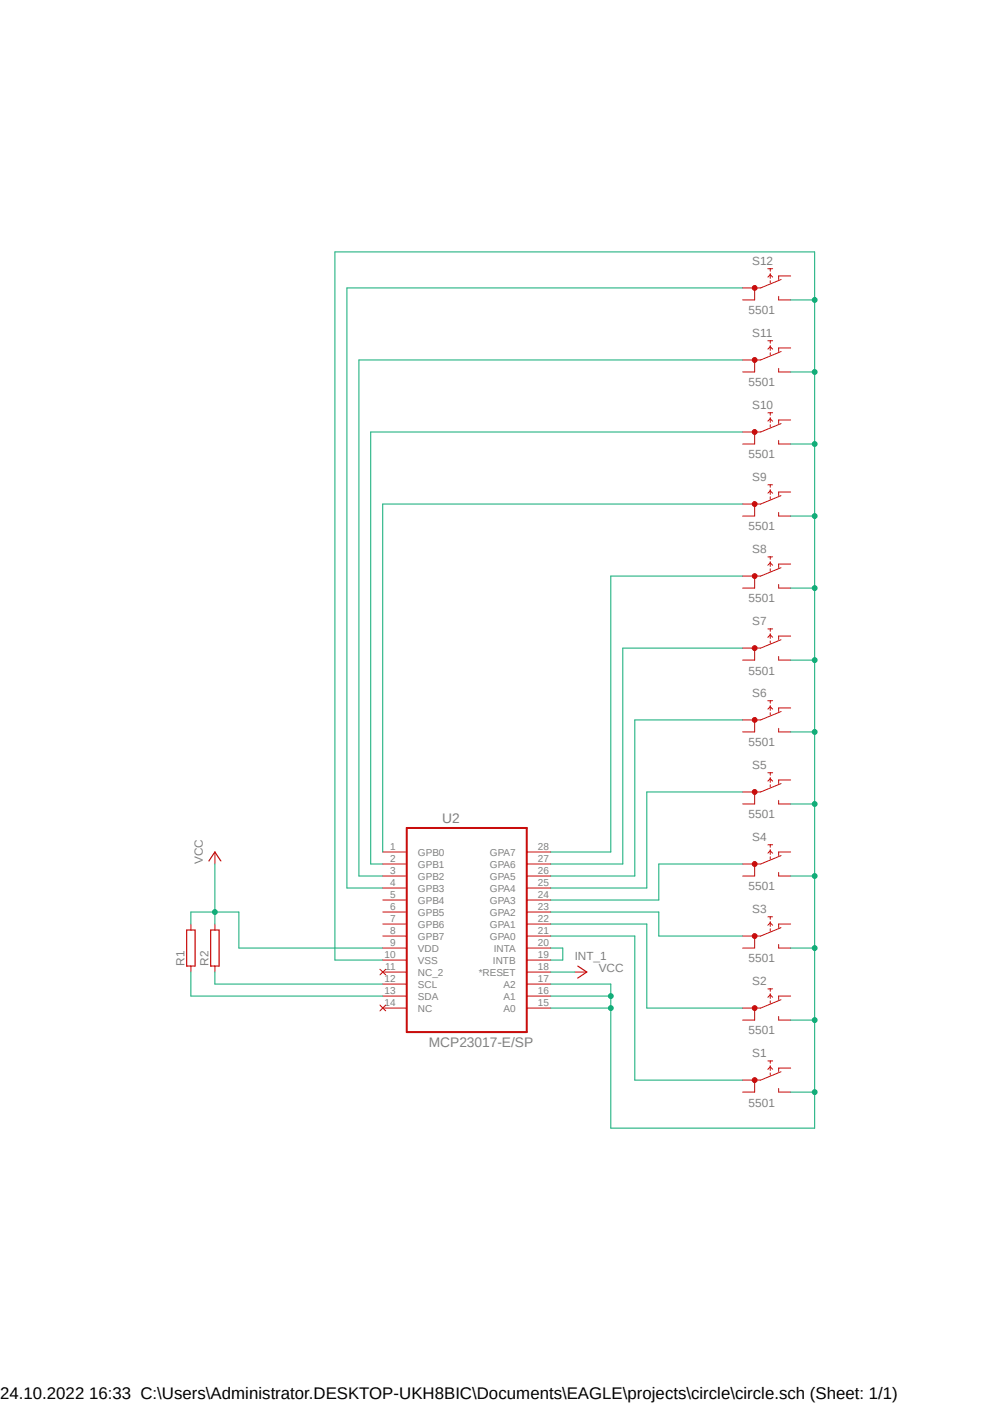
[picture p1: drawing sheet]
<svg xmlns="http://www.w3.org/2000/svg" width="210mm" height="297mm" viewBox="0 0 210 297" stroke-linecap="round" stroke-linejoin="round" font-family="sans-serif">
<path d="M36.4 53.2l137 185.6M173.4 53.2l-137 185.6" fill="none" stroke="#fff" stroke-width=".21"/>
<g fill="none" stroke="#c90d0c" stroke-width=".21">
<path d="M81 180.3h5.1M81 182.8h5.1M81 185.3h5.1M81 187.9h5.1M81 190.4h5.1M81 193h5.1M81 195.5h5.1M81 198h5.1M111.5 180.3h5M111.5 182.8h5M111.5 185.3h5M111.5 187.9h5"/>
<path d="M111.5 190.4h5M111.5 193h5M111.5 195.5h5M111.5 198h5M80.4 205.1l1.2 1.1M80.4 212.6l1.2 1.3M81 200.6h5.1M81 203.1h5.1M81 205.7h5.1M81 208.2h5.1M81 210.7h5.1M81 213.3h5.1"/>
<path d="M81.6 205.1l-1.2 1.1M81.6 212.6l-1.2 1.3M111.5 200.6h5M111.5 203.1h5M111.5 205.7h5M111.5 208.2h5M111.5 210.7h5M111.5 213.3h5M162.5 224.5h1M162.5 226.2l.5-.5 .5 .5M163 224.5v.5M163 225.5v1"/>
<path d="M163 227v.5M164.8 226v.7M164.8 230.3v.8M165.3 226.7l-4.3 1.8h-1.3v2.6"/>
</g>
<path d="M86.1 175.2h25.4v43.2h-25.4z" fill="none" stroke="#c90d0c" stroke-width=".42"/>
<circle cx="159.7" cy="228.5" r=".51" fill="#c90d0c"/>
<g fill="none" stroke="#c90d0c" stroke-width=".21">
<path d="M162.5 209.2h1M162.5 211l.5-.5 .5 .5M163 209.2v.5M163 210.2v1M163 211.8v.5M164.8 210.7v.8M164.8 215.1v.7M165.3 211.5l-4.3 1.8h-1.3v2.5M157.1 228.5h2.6M157.1 231.1h2.6M164.8 231.1h2.5M164.8 226h2.5"/>
<circle cx="159.7" cy="228.5" r=".51"/>
</g>
<circle cx="159.7" cy="213.3" r=".51" fill="#c90d0c"/>
<g fill="none" stroke="#c90d0c" stroke-width=".21">
<path d="M162.5 194h1M162.5 195.7l.5-.5 .5 .5M163 194v.5M163 195v1M163 196.5v.5M164.8 195.5v.8M164.8 199.8v.8M165.3 196.3l-4.3 1.7h-1.3v2.6M157.1 213.3h2.6M157.1 215.8h2.6M164.8 215.8h2.5M164.8 210.7h2.5"/>
<circle cx="159.7" cy="213.3" r=".51"/>
</g>
<circle cx="159.7" cy="198" r=".51" fill="#c90d0c"/>
<g fill="none" stroke="#c90d0c" stroke-width=".21">
<path d="M162.5 178.7h1M163 178.7v.5M163 179.7v1.1M157.1 198h2.6M162.5 180.5l.5-.5 .5 .5M163 181.3v.5M164.8 195.5h2.5M164.8 180.3v.7M164.8 184.6v.7M165.3 181l-4.3 1.8h-1.3v2.5M157.1 200.6h2.6M164.8 200.6h2.5"/>
<circle cx="159.7" cy="198" r=".51"/>
</g>
<circle cx="159.7" cy="182.8" r=".51" fill="#c90d0c"/>
<g fill="none" stroke="#c90d0c" stroke-width=".21">
<path d="M162.5 163.5h1M162.5 165.3l.5-.5 .5 .5M163 163.5v.5M163 164.5v1M163 166v.5M164.8 165v.8M164.8 169.3v.8M165.3 165.8l-4.3 1.8h-1.3v2.5M157.1 182.8h2.6M157.1 185.3h2.6M164.8 185.3h2.5M164.8 180.3h2.5"/>
<circle cx="159.7" cy="182.8" r=".51"/>
</g>
<circle cx="159.7" cy="167.6" r=".51" fill="#c90d0c"/>
<g fill="none" stroke="#c90d0c" stroke-width=".21">
<path d="M162.5 148.3h1M162.5 150l.5-.5 .5 .5M163 148.3v.5M163 149.3v1M163 150.8v.5M164.8 149.8v.7M164.8 154.1v.8M165.3 150.5l-4.3 1.8h-1.3v2.6M157.1 167.6h2.6M157.1 170.1h2.6M164.8 170.1h2.5M164.8 165h2.5"/>
<circle cx="159.7" cy="167.6" r=".51"/>
</g>
<circle cx="159.7" cy="152.3" r=".51" fill="#c90d0c"/>
<g fill="none" stroke="#c90d0c" stroke-width=".21">
<path d="M162.5 133.1h1M162.5 134.8l.5-.5 .5 .5M163 133.1v.5M163 134.1v1M163 135.6v.5M164.8 134.6v.7M164.8 138.9v.8M165.3 135.3l-4.3 1.8h-1.3v2.6M157.1 152.3h2.6M157.1 154.9h2.6M164.8 154.9h2.5M164.8 149.8h2.5"/>
<circle cx="159.7" cy="152.3" r=".51"/>
</g>
<circle cx="159.7" cy="137.1" r=".51" fill="#c90d0c"/>
<g fill="none" stroke="#c90d0c" stroke-width=".21">
<path d="M162.5 117.8h1M162.5 119.6l.5-.5 .5 .5M163 117.8v.5M163 118.8v1M164.8 119.3v.8M157.1 137.1h2.6M157.1 139.7h2.6M163 120.4v.5M164.8 139.7h2.5M164.8 134.6h2.5M164.8 123.7v.7M165.3 120.1l-4.3 1.8h-1.3v2.5"/>
<circle cx="159.7" cy="137.1" r=".51"/>
</g>
<circle cx="159.7" cy="121.9" r=".51" fill="#c90d0c"/>
<g fill="none" stroke="#c90d0c" stroke-width=".21">
<path d="M162.5 102.6h1M162.5 104.4l.5-.6 .5 .6M163 102.6v.5M163 103.6v1M163 105.1v.5M164.8 119.3h2.5M164.8 104.1v.8M164.8 108.4v.8M165.3 104.9l-4.3 1.7h-1.3v2.6M157.1 121.9h2.6M157.1 124.4h2.6M164.8 124.4h2.5"/>
<circle cx="159.7" cy="121.9" r=".51"/>
</g>
<circle cx="159.7" cy="106.6" r=".51" fill="#c90d0c"/>
<g fill="none" stroke="#c90d0c" stroke-width=".21">
<path d="M162.5 87.3h1M162.5 89.1l.5-.5 .5 .5M163 87.3v.5M163 88.3v1.1M163 89.9v.5M164.8 88.9v.7M164.8 93.2v.7M165.3 89.6l-4.3 1.8h-1.3v2.5M157.1 106.6h2.6M157.1 109.2h2.6M164.8 109.2h2.5M164.8 104.1h2.5"/>
<circle cx="159.7" cy="106.6" r=".51"/>
</g>
<circle cx="159.7" cy="91.4" r=".51" fill="#c90d0c"/>
<g fill="none" stroke="#c90d0c" stroke-width=".21">
<path d="M162.5 72.1h1M162.5 73.9l.5-.5 .5 .5M163 72.1v.5M163 73.1v1M163 74.6v.5M164.8 73.6v.8M164.8 77.9v.8M165.3 74.4l-4.3 1.8h-1.3v2.5M157.1 91.4h2.6M157.1 93.9h2.6M164.8 93.9h2.5M164.8 88.9h2.5"/>
<circle cx="159.7" cy="91.4" r=".51"/>
</g>
<circle cx="159.7" cy="76.2" r=".51" fill="#c90d0c"/>
<g fill="none" stroke="#c90d0c" stroke-width=".21">
<path d="M162.5 56.9h1M162.5 58.6l.5-.5 .5 .5M163 56.9v.5M163 57.9v1M163 59.4v.5M164.8 58.4v.7M165.3 59.1l-4.3 1.8h-1.3v2.6M157.1 76.2h2.6M157.1 78.7h2.6M164.8 78.7h2.5M164.8 73.6h2.5M164.8 62.7v.8"/>
<circle cx="159.7" cy="76.2" r=".51"/>
</g>
<circle cx="159.7" cy="60.9" r=".51" fill="#c90d0c"/>
<g fill="none" stroke="#c90d0c" stroke-width=".21">
<path d="M164.8 58.4h2.5M157.1 60.9h2.6M157.1 63.5h2.6M164.8 63.5h2.5M40.4 195.5v1.3M45.5 180.3v2.5M45.5 195.5v1.3M40.4 204.4v1.3M45.5 204.4v1.3M121.6 205.7h2.6"/>
<circle cx="159.7" cy="60.9" r=".51"/>
</g>
<path d="M39.5 196.8h1.8v7.6h-1.8zM44.2 182.2l1.3-1.9 1.2 1.9M44.6 196.8h1.8v7.6h-1.8zM122.3 204.4l1.9 1.3-1.9 1.2" fill="none" stroke="#c90d0c" stroke-width=".25"/>
<g fill="none" stroke="#0dab76" stroke-width=".21">
<path d="M157.1 60.9h-83.7v127h7.6M157.1 76.2h-81.2v109.1h5.1M167.3 63.5h5.1v30.4M167.3 78.7h5.1M157.1 91.4h-78.7v91.4h2.6M157.1 106.6h-76.1v73.7M157.1 137.1h-25.3v45.7h-15.3M157.1 121.9h-27.9v58.4h-12.7M157.1 152.3h-22.8v33h-17.8M157.1 167.6h-20.2v20.3h-20.4M116.5 198h17.8v30.5h22.8M116.5 193h22.9v5h17.7"/>
<path d="M116.5 195.5h20.4v17.8h20.2M157.1 182.8h-17.7v7.6h-22.9"/>
</g>
<circle cx="172.4" cy="78.7" r=".51" fill="#0dab76"/>
<g fill="none" stroke="#0dab76" stroke-width=".21">
<path d="M167.3 93.9h5.1v15.3"/>
<circle cx="172.4" cy="78.7" r=".51"/>
</g>
<circle cx="172.4" cy="93.9" r=".51" fill="#0dab76"/>
<g fill="none" stroke="#0dab76" stroke-width=".21">
<path d="M167.3 109.2h5.1v15.2"/>
<circle cx="172.4" cy="93.9" r=".51"/>
</g>
<circle cx="172.4" cy="109.2" r=".51" fill="#0dab76"/>
<g fill="none" stroke="#0dab76" stroke-width=".21">
<path d="M167.3 124.4h5.1v15.3"/>
<circle cx="172.4" cy="109.2" r=".51"/>
</g>
<circle cx="172.4" cy="124.4" r=".51" fill="#0dab76"/>
<g fill="none" stroke="#0dab76" stroke-width=".21">
<path d="M167.3 139.7h5.1v15.2"/>
<circle cx="172.4" cy="124.4" r=".51"/>
</g>
<circle cx="172.4" cy="139.7" r=".51" fill="#0dab76"/>
<g fill="none" stroke="#0dab76" stroke-width=".21">
<path d="M167.3 154.9h5.1v15.2"/>
<circle cx="172.4" cy="139.7" r=".51"/>
</g>
<circle cx="172.4" cy="154.9" r=".51" fill="#0dab76"/>
<g fill="none" stroke="#0dab76" stroke-width=".21">
<path d="M167.3 170.1h5.1v15.2"/>
<circle cx="172.4" cy="154.9" r=".51"/>
</g>
<circle cx="172.4" cy="170.1" r=".51" fill="#0dab76"/>
<g fill="none" stroke="#0dab76" stroke-width=".21">
<path d="M167.3 185.3h5.1v15.3"/>
<circle cx="172.4" cy="170.1" r=".51"/>
</g>
<circle cx="172.4" cy="185.3" r=".51" fill="#0dab76"/>
<g fill="none" stroke="#0dab76" stroke-width=".21">
<path d="M167.3 200.6h5.1v15.2"/>
<circle cx="172.4" cy="185.3" r=".51"/>
</g>
<circle cx="172.4" cy="200.6" r=".51" fill="#0dab76"/>
<g fill="none" stroke="#0dab76" stroke-width=".21">
<path d="M167.3 215.8h5.1v15.3"/>
<circle cx="172.4" cy="200.6" r=".51"/>
</g>
<circle cx="172.4" cy="215.8" r=".51" fill="#0dab76"/>
<g fill="none" stroke="#0dab76" stroke-width=".21">
<path d="M172.4 63.5v-10.2h-101.5v149.8h10.1M167.3 231.1h5.1"/>
<circle cx="172.4" cy="215.8" r=".51"/>
</g>
<circle cx="172.4" cy="63.5" r=".51" fill="#0dab76"/>
<g fill="none" stroke="#0dab76" stroke-width=".21">
<path d="M116.5 208.2h12.7v30.5h43.2v-7.6"/>
<circle cx="172.4" cy="63.5" r=".51"/>
</g>
<circle cx="172.4" cy="231.1" r=".51" fill="#0dab76"/>
<g fill="none" stroke="#0dab76" stroke-width=".21">
<path d="M116.5 210.7h12.7"/>
<circle cx="172.4" cy="231.1" r=".51"/>
</g>
<circle cx="129.2" cy="210.7" r=".51" fill="#0dab76"/>
<g fill="none" stroke="#0dab76" stroke-width=".21">
<path d="M116.5 213.3h12.7"/>
<circle cx="129.2" cy="210.7" r=".51"/>
</g>
<circle cx="129.2" cy="213.3" r=".51" fill="#0dab76"/>
<g fill="none" stroke="#0dab76" stroke-width=".21">
<path d="M40.4 195.5v-2.5h10.1v7.6h30.5M45.5 193v2.5M40.4 205.7v5h40.6M45.5 205.7v2.5h35.5"/>
<circle cx="129.2" cy="213.3" r=".51"/>
</g>
<circle cx="45.5" cy="193" r=".51" fill="#0dab76"/>
<g fill="none" stroke="#0dab76" stroke-width=".21">
<path d="M45.5 182.8v10.2M116.5 205.7h5.1M116.5 200.6h2.6v2.5h-2.6"/>
<circle cx="45.5" cy="193" r=".51"/>
</g>
<text font-size="3.6" x="0" y="296">24.10.2022 16:33 C:\Users\Administrator.DESKTOP-UKH8BIC\Documents\EAGLE\projects\circle\circle.sch (Sheet: 1/1)</text>
<g font-size="2.9" fill="#808080">
<text x="93.6" y="174.2">U2</text>
<text x="90.7" y="221.5">MCP23017-E/SP</text>
</g>
<g font-size="2.5" fill="#808080">
<text x="159.2" y="56.1">S12</text>
<text x="158.4" y="66.5">5501</text>
<text x="159.2" y="71.3">S11</text>
<text x="158.4" y="81.7">5501</text>
<text x="159.2" y="86.6">S10</text>
<text x="158.4" y="97">5501</text>
<text x="159.2" y="101.8">S9</text>
<text x="158.4" y="112.2">5501</text>
<text x="159.2" y="117.1">S8</text>
<text x="158.4" y="127.5">5501</text>
<text x="159.2" y="132.3">S7</text>
<text x="158.4" y="142.7">5501</text>
<text x="159.2" y="147.5">S6</text>
<text x="158.4" y="157.9">5501</text>
<text x="159.2" y="162.7">S5</text>
<text x="158.4" y="173.1">5501</text>
<text x="159.2" y="178">S4</text>
<text x="42.9" y="182.8" transform="rotate(-90 42.9 182.8)">VCC</text>
<text x="158.4" y="188.4">5501</text>
<text x="159.2" y="193.2">S3</text>
<text x="121.6" y="203.1">INT_1</text>
<text x="158.4" y="203.6">5501</text>
<text x="39" y="204.4" transform="rotate(-90 39 204.4)">R1</text>
<text x="44.1" y="204.4" transform="rotate(-90 44.1 204.4)">R2</text>
<text x="126.7" y="205.7">VCC</text>
<text x="159.2" y="208.4">S2</text>
<text x="158.4" y="218.9">5501</text>
<text x="159.2" y="223.7">S1</text>
<text x="158.4" y="234.1">5501</text>
</g>
<g font-size="2.1" fill="#808080">
<text x="82.5" y="179.9">1</text>
<text x="113.8" y="179.9">28</text>
<text x="82.5" y="182.5">2</text>
<text x="82.5" y="185">3</text>
<text x="88.4" y="181">GPB0</text>
<text x="88.4" y="183.6">GPB1</text>
<text x="103.7" y="183.6">GPA6</text>
<text x="103.7" y="181">GPA7</text>
<text x="113.8" y="185">26</text>
<text x="113.8" y="182.5">27</text>
<text x="82.5" y="187.5">4</text>
<text x="82.5" y="190.1">5</text>
<text x="88.4" y="186.1">GPB2</text>
<text x="88.4" y="188.6">GPB3</text>
<text x="88.4" y="191.2">GPB4</text>
<text x="103.7" y="191.2">GPA3</text>
<text x="103.7" y="188.6">GPA4</text>
<text x="103.7" y="186.1">GPA5</text>
<text x="113.8" y="190.1">24</text>
<text x="113.8" y="187.5">25</text>
<text x="82.5" y="192.6">6</text>
<text x="82.5" y="195.2">7</text>
<text x="82.5" y="197.7">8</text>
<text x="88.4" y="193.7">GPB5</text>
<text x="88.4" y="196.3">GPB6</text>
<text x="103.7" y="196.3">GPA1</text>
<text x="103.7" y="193.7">GPA2</text>
<text x="113.8" y="197.7">21</text>
<text x="113.8" y="195.2">22</text>
<text x="113.8" y="192.6">23</text>
<text x="81.4" y="202.8">10</text>
<text x="82.5" y="200.2">9</text>
<text x="88.4" y="198.8">GPB7</text>
<text x="88.4" y="201.3">VDD</text>
<text x="88.4" y="203.9">VSS</text>
<text x="103.7" y="198.8">GPA0</text>
<text x="104.3" y="203.9">INTB</text>
<text x="104.5" y="201.3">INTA</text>
<text x="113.8" y="202.8">19</text>
<text x="113.8" y="200.2">20</text>
<text x="81.4" y="207.9">12</text>
<text x="81.5" y="205.3">11</text>
<text x="88.4" y="206.4">NC_2</text>
<text x="88.4" y="209">SCL</text>
<text x="101.3" y="206.4">*RESET</text>
<text x="106.6" y="209">A2</text>
<text x="113.8" y="207.9">17</text>
<text x="113.8" y="205.3">18</text>
<text x="81.4" y="210.4">13</text>
<text x="81.4" y="212.9">14</text>
<text x="88.4" y="211.5">SDA</text>
<text x="88.4" y="214">NC</text>
<text x="106.6" y="214">A0</text>
<text x="106.6" y="211.5">A1</text>
<text x="113.8" y="212.9">15</text>
<text x="113.8" y="210.4">16</text>
</g>
</svg>
